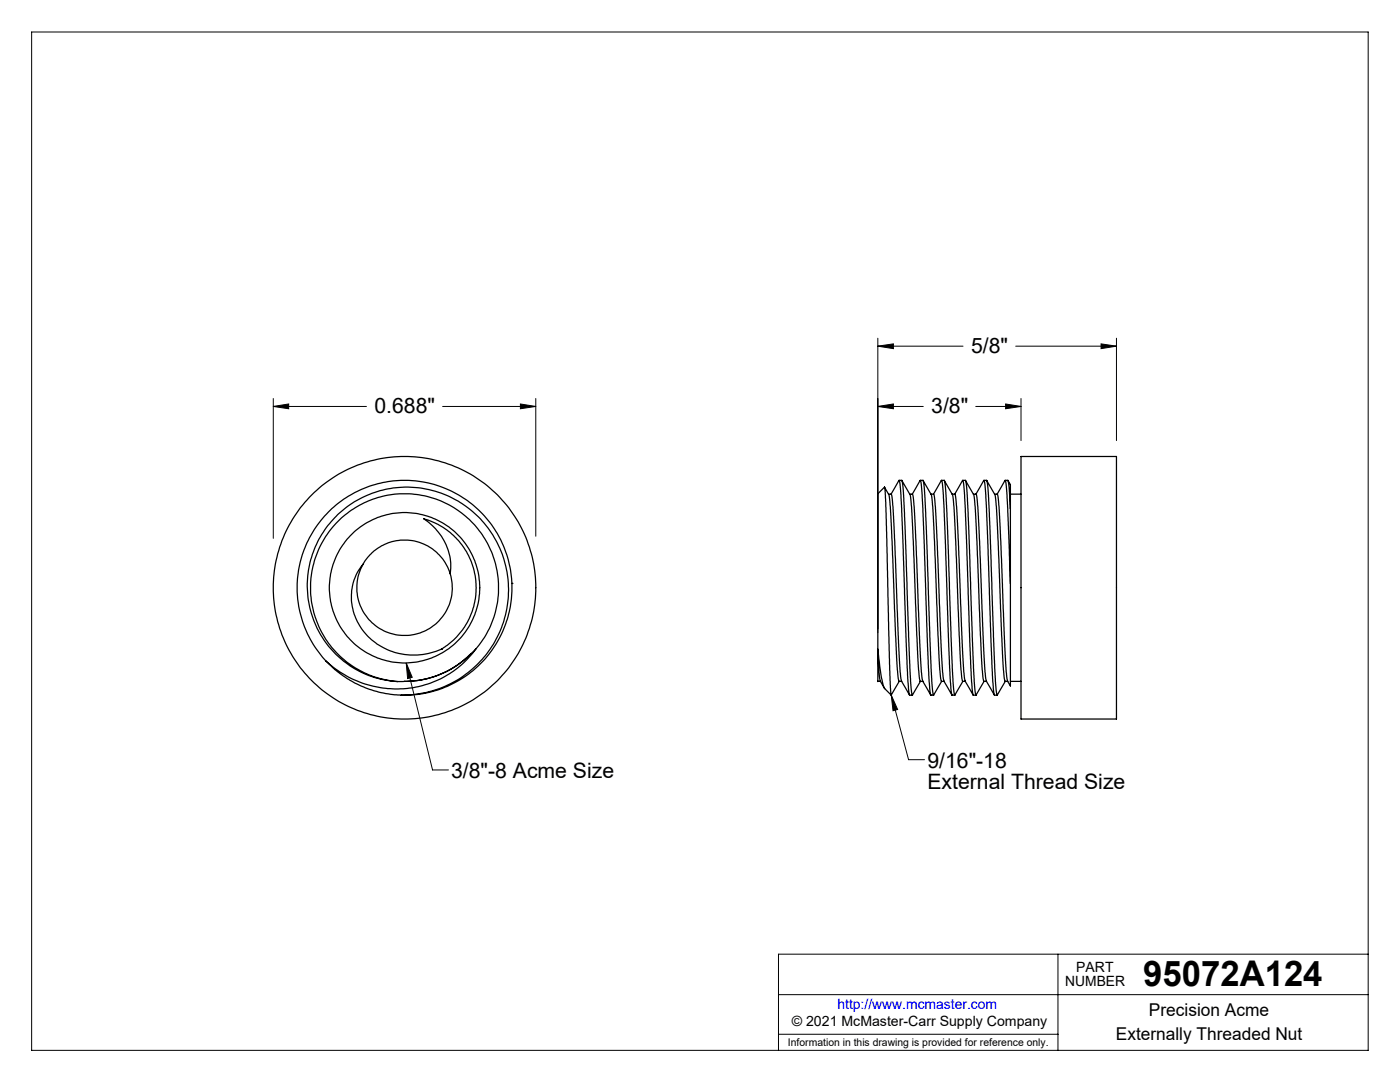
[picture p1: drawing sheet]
<svg xmlns="http://www.w3.org/2000/svg" width="279mm" height="216mm" viewBox="0 0 279 216" stroke-linecap="round" stroke-linejoin="round" font-family="sans-serif">
<g fill="none" stroke="#000" stroke-width=".2">
<path d="M6.3 6.4h266.7v203.2h-266.7zM54.5 79.5v27.9M106.9 79.5v27.5M175.2 69.1l3.1-.5v1zM175.2 67.5v58.8M175.2 69.1h17M202.7 69.1h20.1M203.8 79.5v8.4M219.7 68.6l3.1 .5-3.1 .5zM222.8 67.5v20.4M54.5 81.1l3.1-.5v1zM54.5 81.1h18.6"/>
<path d="M88.3 81.1h18.6M103.9 80.6l3 .5-3 .5zM175.2 81.1l3.1-.5v1zM175.2 81.1h9.1M194.7 81.1h9.1M200.7 80.6l3.1 .5-3.1 .5zM81.1 132.3l1.2 2.8-.9 .3zM81.1 132.3l5.2 21.3h3.2M177.9 138.7l1.2 2.9-.9 .2zM177.9 138.7l3.4 12.9h3.2M155.4 198.5h117.6M211.1 190.4v19.2"/>
<path d="M273 190.4h-117.6v19.2M155.4 206.4h55.7"/>
</g>
<g fill="none" stroke="#000" stroke-width=".25">
<path d="M176.5 97.2l.9 1.5 .2 1.3 .4 8.2 1 24.8 .4 2.9 .6 .1M177.3 98.6h.5M177.8 98.6l.3 1.4 .3 4.5 1.2 29.5 .3 1.9 1.6 2.8M177.8 98.6l1.7-2.8 .2 1.6 .3 4.1 1.2 33.9 .3 3.2v.1h.6M179.4 95.8l.6 .1 .4 3.5 1.2 33.9 .3 4.4 .2 1 1.6-2.7M180 95.9l1.6 2.8 .2 .9 .5 8.6 1 24.8 .3 2.9 .6 .1M181.6 98.6h.5M182.1 98.6l1.6-2.8 .2 1.6 .3 4.1 1.2 33.9 .3 3.2 .1 .1h.5M182.1 98.6l.3 1.4 .2 4.5 1.3 29.5 .2 1.9 1.6 2.8M183.7 95.8l.6 .1 .3 3.5 1.2 33.9 .3 4.4 .2 1 1.6-2.7M184.2 95.9l1.7 2.8 .1 .9 .5 8.6 1 24.8 .3 2.9 .6 .1M185.8 98.6h.5"/>
<path d="M186.3 98.6l1.6-2.8 .3 1.6 .2 4.1 1.2 33.9 .3 3.2 .1 .1h.5M186.3 98.6l.3 1.4 .3 4.5 1.2 29.5 .3 1.9 1.6 2.8M187.9 95.8l.6 .1 .3 3.5 1.2 33.9 .3 4.4 .2 1 1.7-2.7M188.5 95.9l1.6 2.8 .2 1.3 .4 8.2 .9 23 .3 3.8 .2 1M190 98.6h.5M190.5 98.6l1.7-2.8 .2 1.6 .3 4.1 1.2 33.9 .3 3.2v.1h.6M190.5 98.6l.3 1.4 .3 4.5 1.2 29.5 .3 1.9 1.6 2.8M192.1 95.8l.6 .1 .4 3.5 1.2 33.9 .3 4.4 .2 1 1.6-2.7M192.7 95.9l1.6 2.8 .2 1.3 .5 8.2 .9 23 .2 3.8 .3 1M194.3 98.6h.5M194.8 98.6l1.6-2.8 .2 1.6 .3 4.1 1.2 33.9 .3 3.2 .1 .1h.5M194.8 98.6l.3 1.4 .2 4.5 1.3 29.5 .2 1.9 1.6 2.8"/>
<path d="M196.4 95.8l.6 .1 .3 3.5 1.2 33.9 .3 4.4 .2 1 1.6-2.7M196.9 95.9l1.6 2.8 .2 .9 .5 8.6 1 24.8 .3 2.9 .6 .1M198.5 98.6h.5M199 98.6l1.6-2.8 .3 1.6 .2 4.1 .5 14.9M199 98.6l.3 1.4 .3 4.5 1.2 29.5 .2 1.8 .6 1.1v-20.5M200.6 95.8h.6l.1 .4 .3 5.3M201.2 95.9l.4 .8v4.8M201.6 98.6h2.2M203.8 91.1h19v52.4h-19zM72.5 112.5a9.5 9.5 0 0 0 7.2 14.2 9.5 9.5 0 0 0 10.2-12.2M89.8 114.4l.1 .1M89.9 114.5a11.3 11.3 0 0 0-5.3-11 14.3 14.3 0 0 1 10.3 11.9 14.3 14.3 0 0 1-6.8 14.1"/>
<path d="M89.9 114.5a9.6 9.6 0 0 0-8.3-6.7 9.6 9.6 0 0 0-9.4 5.1 11 11 0 0 0 4 16.2 13.2 13.2 0 0 0 11.9 .4M102.2 116.4h.1M201.6 101.5v14.9M65.1 131.9a20.9 20.9 0 0 0 29.8 1 20.9 20.9 0 0 0 .6-29.7 19.9 19.9 0 0 0-23-4 19.9 19.9 0 0 0-11 20.5 19.1 19.1 0 0 0 17.8 16.3M65.1 131.9a21.4 21.4 0 0 1 5.5-33.5 21.4 21.4 0 0 1 31 14 21.4 21.4 0 0 1-21.5 26.3M80.8 136h-1.5M88.1 129.5h.1M93.9 130.5a18.8 18.8 0 0 1-13.2 5.5M93.9 130.5a18.7 18.7 0 0 1-13.1 5.5M94.9 129.5a20 20 0 0 1-29.8 2.4M94.9 129.5a18.8 18.8 0 0 0-5.2-28.7 18.8 18.8 0 0 0-27 11.2 18.8 18.8 0 0 0 16.6 24M94.9 129.5l-1 1"/>
<path d="M175.2 136h.5M175.2 129.5l.4 4 .6 3.1 .3 .8 1.4 1.3M175.2 129.5v-31l1.3-1.3 .3 5.2 .8 31.3 .3 5M175.2 130.5l.3 4.8 .2 .6 .8 1.4M175.2 129.5v1M175.2 130.5v5.5M175.2 136h.1M179.5 136l-1.6 2.7M192.1 136h.6M196.4 136h.5M201.6 136h2.2"/>
<circle cx="80.7" cy="117.3" r="26.2"/>
<circle cx="80.7" cy="117.3" r="15"/>
</g>
<path d="M54.5 81.1l3.1-.5v1zM103.9 80.6l3 .5-3 .5zM81.1 132.3l1.2 2.8-.9 .3zM219.7 68.6l3.1 .5-3.1 .5zM175.2 69.1l3.1-.5v1zM200.7 80.6l3.1 .5-3.1 .5zM175.2 81.1l3.1-.5v1zM177.9 138.7l1.2 2.9-.9 .2z" fill="#000"/>
<text font-size="7.1" x="228.2" y="196.8">95072A124</text>
<g font-size="4.2">
<text x="193.8" y="70.5">5/8&quot;</text>
<text x="74.7" y="82.5">0.688&quot;</text>
<text x="185.8" y="82.5">3/8&quot;</text>
<text x="90" y="155.2">3/8&quot;-8 Acme Size</text>
<text x="185.1" y="153.2">9/16&quot;-18</text>
<text x="185.1" y="157.4">External Thread Size</text>
</g>
<g font-size="3.5">
<text x="229.3" y="202.8">Precision Acme</text>
<text x="222.7" y="207.5">Externally Threaded Nut</text>
</g>
<g font-size="2.8">
<text x="212.6" y="196.8">NUMBER</text>
<text x="214.8" y="194">PART</text>
<text x="158" y="204.8">© 2021 McMaster-Carr Supply Company</text>
</g>
<text font-size="2.8" fill="#00f" x="167.1" y="201.4">http://www.mcmaster.com</text>
<text font-size="2.1" x="157.3" y="208.6">Information in this drawing is provided for reference only.</text>
</svg>
